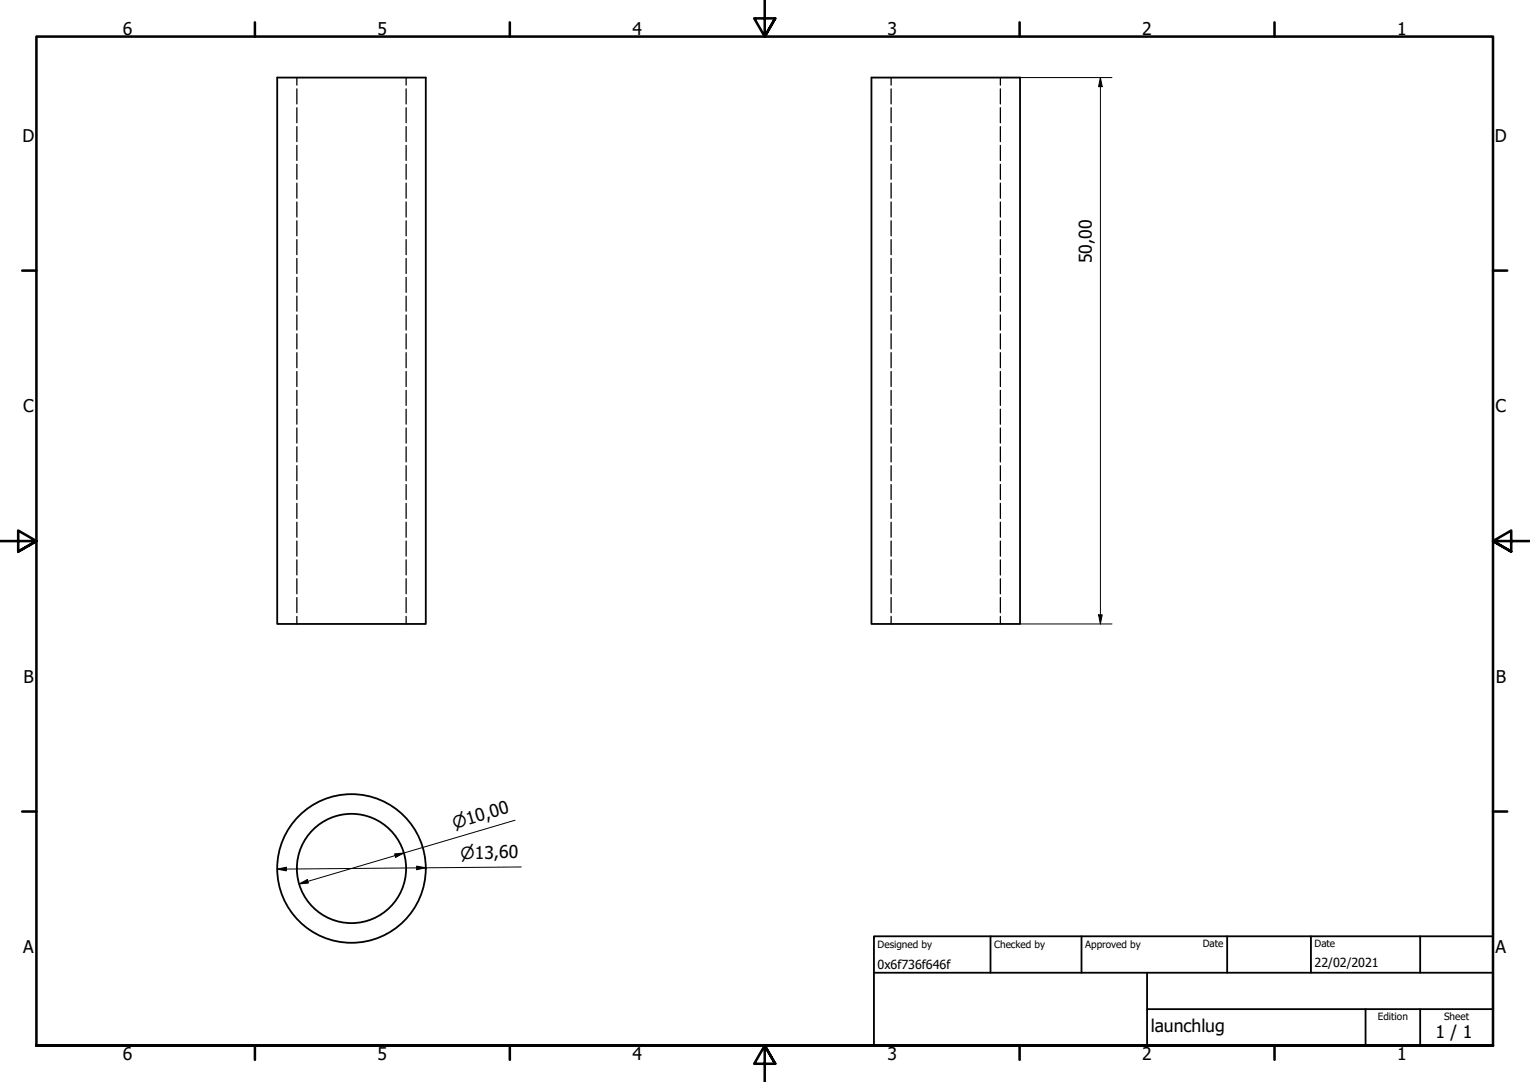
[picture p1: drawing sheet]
<svg xmlns="http://www.w3.org/2000/svg" width="420mm" height="297mm" viewBox="0 0 420 297" stroke-linecap="round" stroke-linejoin="round" font-family="sans-serif">
<!-- layer: Hidden (ISO) -->
<g fill="none" stroke="#000" stroke-width=".35">
<path d="M81.5 21.3v2.1M81.5 24.4v4.1M81.5 29.6v4.1M81.5 34.7v4.2M81.5 39.9v4.2M111.5 21.3v2.1M111.5 24.4v4.1M111.5 29.6v4.1M111.5 34.7v4.2M111.5 39.9v4.2M244.7 21.3v2.1M244.7 24.4v4.1"/>
<path d="M244.7 29.6v4.1M244.7 34.7v4.2M244.7 39.9v4.2M274.7 21.3v2.1M274.7 24.4v4.1M274.7 29.6v4.1M274.7 34.7v4.2M274.7 39.9v4.2M81.5 45.1v4.1M81.5 50.3v4.1M81.5 55.4v4.2M111.5 45.1v4.1"/>
<path d="M111.5 50.3v4.1M111.5 55.4v4.2M244.7 45.1v4.1M244.7 50.3v4.1M244.7 55.4v4.2M274.7 45.1v4.1M274.7 50.3v4.1M274.7 55.4v4.2M81.5 60.6v4.1M81.5 65.8v4.1M81.5 71v4.1M81.5 76.1v4.2"/>
<path d="M111.5 60.6v4.1M111.5 65.8v4.1M111.5 71v4.1M111.5 76.1v4.2M244.7 60.6v4.1M244.7 65.8v4.1M244.7 71v4.1M244.7 76.1v4.2M274.7 60.6v4.1M274.7 65.8v4.1M274.7 71v4.1M274.7 76.1v4.2"/>
<path d="M81.5 81.3v4.1M81.5 86.5v4.1M81.5 91.6v4.2M81.5 96.8v4.2M111.5 81.3v4.1M111.5 86.5v4.1M111.5 91.6v4.2M111.5 96.8v4.2M244.7 81.3v4.1M244.7 86.5v4.1M244.7 91.6v4.2M244.7 96.8v4.2"/>
<path d="M274.7 81.3v4.1M274.7 86.5v4.1M274.7 91.6v4.2M274.7 96.8v4.2M81.5 102v4.1M81.5 107.2v4.1M81.5 112.3v4.2M81.5 117.5v4.1M111.5 102v4.1M111.5 107.2v4.1M111.5 112.3v4.2M111.5 117.5v4.1"/>
<path d="M244.7 102v4.1M244.7 107.2v4.1M244.7 112.3v4.2M244.7 117.5v4.1M274.7 102v4.1M274.7 107.2v4.1M274.7 112.3v4.2M274.7 117.5v4.1M81.5 122.7v4.1M81.5 127.8v4.2M81.5 133v4.2M81.5 138.2v4.1"/>
<path d="M111.5 122.7v4.1M111.5 127.8v4.2M111.5 133v4.2M111.5 138.2v4.1M244.7 122.7v4.1M244.7 127.8v4.2M244.7 133v4.2M244.7 138.2v4.1M274.7 122.7v4.1M274.7 127.8v4.2M274.7 133v4.2M274.7 138.2v4.1"/>
<path d="M81.5 143.4v4.1M81.5 148.5v4.2M81.5 153.7v4.1M81.5 158.9v4.1M111.5 143.4v4.1M111.5 148.5v4.2M111.5 153.7v4.1M111.5 158.9v4.1M244.7 143.4v4.1M244.7 148.5v4.2M244.7 153.7v4.1M244.7 158.9v4.1"/>
<path d="M274.7 143.4v4.1M274.7 148.5v4.2M274.7 153.7v4.1M274.7 158.9v4.1M81.5 164.1v4.1M81.5 169.2v2.1M111.5 164.1v4.1M111.5 169.2v2.1M244.7 164.1v4.1M244.7 169.2v2.1M274.7 164.1v4.1M274.7 169.2v2.1"/>
</g>
<!-- layer: Visible (ISO) -->
<g fill="none" stroke="#000" stroke-width=".5">
<path d="M76.1 21.3h40.8v150h-40.8zM239.3 21.3h40.8v150h-40.8z"/>
<circle cx="96.5" cy="238.4" r="20.4"/>
<circle cx="96.5" cy="238.4" r="15"/>
</g>
<!-- layer: Border (ISO) -->
<g fill="none" stroke="#000" stroke-width=".7">
<path d="M70 6.1v3.9M140 6.1v3.9M210 0v10l-2.9-5h5.8l-2.9 5 2.9-5M280 6.1v3.9M350 6.1v3.9M6.1 74.3h3.9M410 74.3h3.9M0 148.5h10l-5-2.9v5.8l5-2.9-5 2.9M420 148.5h-10l5-2.9v5.8l-5-2.9 5 2.9M6.1 222.8h3.9M410 222.8h3.9M10 287v-277h400v277h-400h400"/>
<path d="M70 287v3.9M140 287v3.9M212.9 292l-2.9-5 2.9 5h-5.8l2.9-5v10M280 287v3.9M350 287v3.9"/>
</g>
<!-- layer: Title (ISO) -->
<path d="M240 257h170v30h-170zM272 257v10M297 257v10M337 257v10M360 257v10M390 257v10M240 267h170M315 277h95M315 267v20M375 277v10M390 277v10" fill="none" stroke="#000" stroke-width=".5"/>
<!-- layer: Dimension (ISO) -->
<path d="M280.1 21.3h25.3M302.2 21.3l.5 2.5h-1zM302.2 21.3v150M280.1 171.3h25.3M301.7 168.8h1l-.5 2.5zM76.1 238.6l2.5-.5v1zM108.4 234.4l2.5-.2-2.2 1.2zM114.4 237.8l2.5 .4-2.5 .6zM141.4 225.2l-59.3 17.5M143.2 238l-67.1 .6M82.1 242.7l2.3-1.2 .3 .9z" fill="none" stroke="#000" stroke-width=".27"/>
<g fill="#000">
<path d="M302.2 21.3l.5 2.5h-1z" fill-rule="evenodd"/>
<path d="M301.7 168.8h1l-.5 2.5z" fill-rule="evenodd"/>
<path d="M76.1 238.6l2.5-.5v1z" fill-rule="evenodd"/>
<path d="M108.4 234.4l2.5-.2-2.2 1.2z" fill-rule="evenodd"/>
<path d="M114.4 237.8l2.5 .4-2.5 .6z" fill-rule="evenodd"/>
<path d="M82.1 242.7l2.3-1.2 .3 .9z" fill-rule="evenodd"/>
</g>
<g font-size="4.8">
<text x="33.7" y="9.6">6</text>
<text x="103.7" y="9.6">5</text>
<text x="173.7" y="9.6">4</text>
<text x="243.7" y="9.6">3</text>
<text x="313.7" y="9.6">2</text>
<text x="383.7" y="9.6">1</text>
<text x="6.2" y="38.9">D</text>
<text x="410.5" y="38.9">D</text>
<text x="299.8" y="72.3" transform="rotate(-90 299.8 72.3)">50,00</text>
<text x="6.4" y="113.2">C</text>
<text x="410.7" y="113.2">C</text>
<text x="6.4" y="187.4">B</text>
<text x="410.7" y="187.4">B</text>
<text x="6.4" y="261.7">A</text>
<text x="410.7" y="261.7">A</text>
<text x="316" y="283.4">launchlug</text>
<text x="394.2" y="285">1 / 1</text>
<text x="33.7" y="290.9">6</text>
<text x="103.7" y="290.9">5</text>
<text x="173.7" y="290.9">4</text>
<text x="243.7" y="290.9">3</text>
<text x="313.7" y="290.9">2</text>
<text x="383.7" y="290.9">1</text>
</g>
<g font-size="4.6">
<text x="124.8" y="227.6" transform="rotate(-16 124.8 227.6)">⌀10,00</text>
<text x="126.5" y="235.8">⌀13,60</text>
</g>
<g font-size="3.4">
<text x="241" y="266">0x6f736f646f</text>
<text x="361" y="265.5">22/02/2021</text>
</g>
<g font-size="2.7">
<text x="241" y="260.1">Designed by</text>
<text x="273" y="260.1">Checked by</text>
<text x="298" y="260.1">Approved by</text>
<text x="330.3" y="260">Date</text>
<text x="361" y="260">Date</text>
<text x="378.4" y="280.1">Edition</text>
<text x="396.6" y="280.1">Sheet</text>
</g>
</svg>
